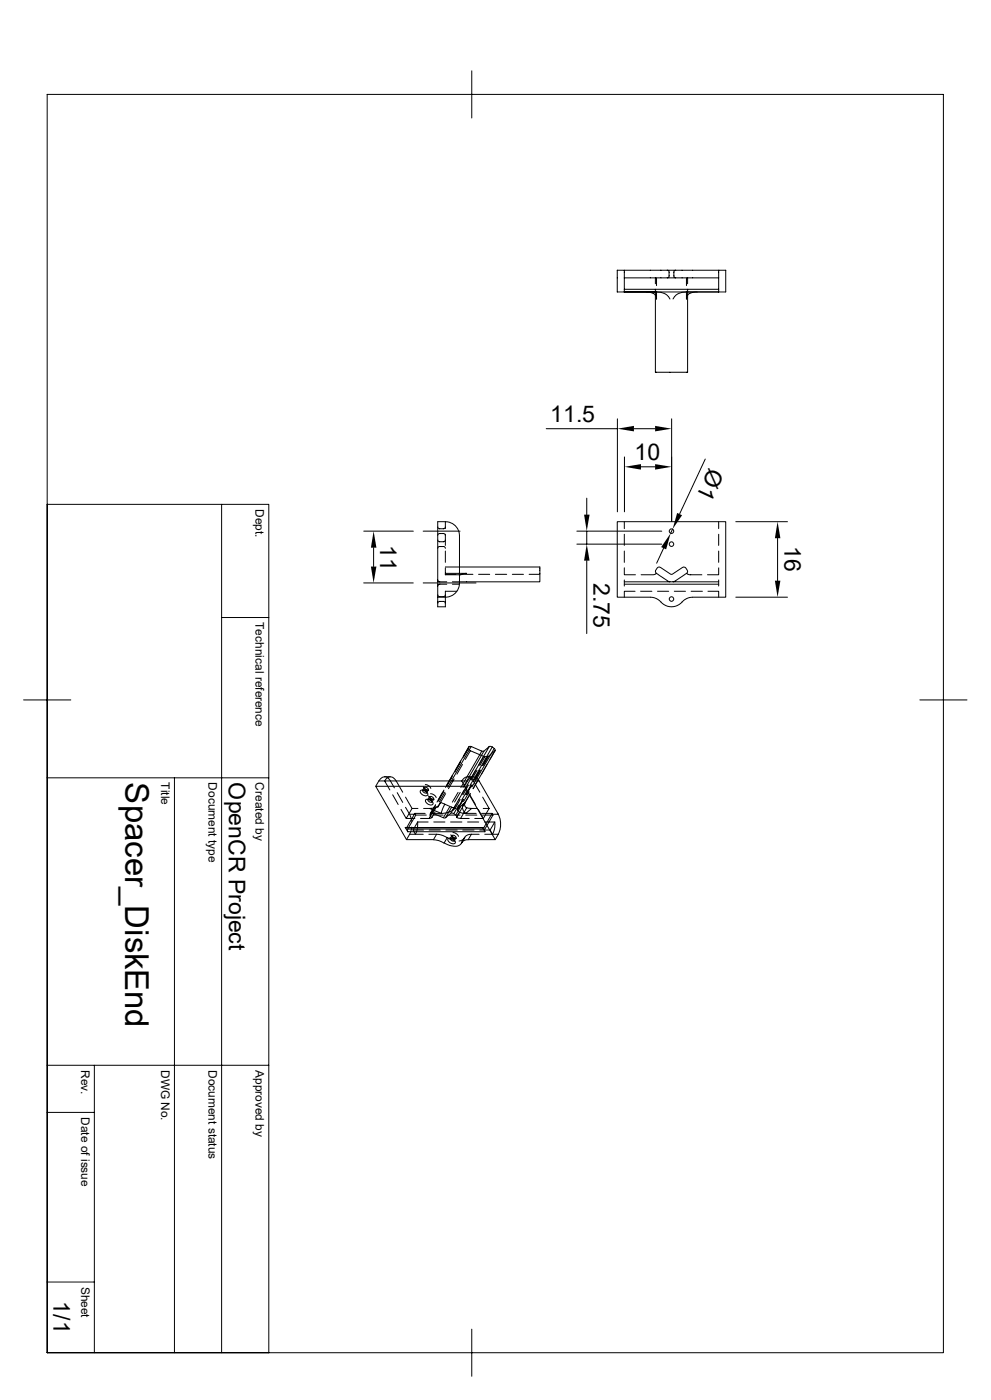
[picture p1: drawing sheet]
<svg xmlns="http://www.w3.org/2000/svg" width="297mm" height="420mm" viewBox="0 0 297 420" stroke-linecap="round" stroke-linejoin="round" font-family="sans-serif">
<g fill="none" stroke="#000" stroke-width=".3">
<path d="M14.1 28.3h268.6v377.5h-268.6zM141.4 21.3v14.1M187.1 83.4h28.3M187.1 81.1v2.3M187.1 83.4v3.4M187.1 86.8v.8h28.3v-.8M187.1 86.8h28.3M196.4 86.8v24.9h9.7v-24.9M196.4 83.4v1.7M196.8 87.4v2.3l-.2-.9-.7-.7-2.4-.5M196.8 83.4v2.3M200 81.1l.5 .4v1.6l-.5 .3"/>
<path d="M200.3 88.9a4.5 4.5 0 0 0-3.6-1.3h-11.7v-6.5h32.5v6.5h-11.7a4.5 4.5 0 0 0-3.6 1.3M200.3 88.9l.5 .8M202.2 88.9l-.5 .8M202.5 81.1l-.5 .4v1.6l.5 .3M205.7 87.4v2.3l.2-.9 .7-.7 2.4-.5M205.7 83.4v2.3M206.1 83.4v1.7M215.4 81.1v2.3M215.4 83.4v3.4M163.7 128.6h21.3M185 125.6v27.9M187.2 137.1v16.4"/>
<path d="M190 128.6h6.3M201.3 125.6v30.8M211.4 137.7l-7.7 16.5M14.1 151.3h66.5v254.5h-66.5M66.4 151.3v254.5M109 159.3h14.9M126.8 159.3h11.1M131.2 158.1l.5 .5h1.3l.5-.5M133.5 156.5v2.1M133.5 156.5a4.2 4.2 0 0 1 4.2 4.2v14.2a4.2 4.2 0 0 1-4.2 4.3M133.5 156.5h-2.3v22.7M172.9 159.3h25.4"/>
<path d="M175.9 149.4v5M175.9 159.3v3.9M185 156.5h32.5v22.7h-9.9a5.7 5.7 0 0 0-4.1 2.2 4.3 4.3 0 0 1-5.8-1.2l-1.1-.7-1.1-.3h-10.5zM187.1 156.5v2.1M192.1 140h4.2M201.6 158.7l-.6 1.3M215.4 156.5v2.1M220.5 156.5h15.5M109 174.9h14.9M112 164.3v5.7M126.8 174.9h15.9M131.2 179.2v2.8h2.3v-2.8"/>
<path d="M131.2 174l.4 .5h2.3M131.2 179.2h2.3M131.2 178.4l.4 .6h1.5l.4-.6M131.2 164.5l.4-.5h1.5l.4 .5M131.2 162l.5 .5h1.3l.5-.5M131.2 160.6l.5-.5h1.5l.3 .5M133.5 170.3v2.1h4.6l1.7-.4h-6.3M133.5 160.3v3.3M133.5 165.3v3.4M133.5 170.1h28.3v4.4h-26.2M133.5 172.3h3.2M133.9 175.3h-2.2l-.5 .5"/>
<path d="M135.6 175.3h2.1M136.9 177.4h-3.4v1.8M138.3 172.3h3.4M143.4 172.3h3.4M148.5 172.3h3.3M153.5 172.3h3.4M158.6 172.3h3.2M172.9 163.2h25.4M175.9 168.2v21.9M187.1 175.3h28.3M187.1 174v1.8M187.1 170.3v2.1h3.4"/>
<path d="M187.1 160.3v3.3M187.1 165.3v3.4M187.1 174.5h28.3M190.3 177.4h-3.2v1.8M192 177.4h3.4M192.2 172.4h3.6l.7-.2 .3-.2-.3-.8 .4-.8 .6-.3 3.6 2.2h.4l3.5-2.2 .4 .1 .6 .8 .1 .5-.4 .5 .3 .2 .7 .2h3.7M196.8 172l4 2.5M197.1 177.4h3.3M198.9 164.5l-2.1 4.5M202.1 177.4h3.3M205.7 172l-4 2.5M207.1 177.4h3.4"/>
<path d="M212.2 177.4h3.2v1.8M215.4 174v1.8M215.4 170.3v2.1h-3.4M215.4 160.3v3.3M215.4 165.3v3.4M220.5 179.2h15.5M233 161.5v12.7M66.4 185.3h14.2M131.2 181l.5-.6h1.3l.5 .6M7.1 210h14.1M275.7 210h14.1M14.1 233.3h66.5"/>
<path d="M52.3 233.3v172.5M112.6 235.9l.9-1.6h26.6l-.9 1.6M115.3 233l.7 .2 .7 .6 1.5 2.5M115.3 233l-1 .4-.7 .9M115.3 234.3l1.5 2.7M115.3 233h1.7M115.3 234.3a1.78 1.78 0 0 1 1.7-1.3 1.78 1.78 0 0 1 1.7 1.3M117.7 238.4l1.6 2.9M118.7 234.3l2 3.4M119 237.8l1.7 2.9M121.5 239.1l2 3.4M126.1 237.1a1.56 1.56 0 0 1 2.1 1.4 1.48 1.48 0 0 1-2.2-1.3z"/>
<path d="M126.7 237.1l.5-.8 .5 .6 .7 .1-.5 .8M126.7 237.2l.7 .1 .5 .5M126.7 237.1v.1M126.7 237.2a.77 .77 0 0 1 .8-.1 .77 .77 0 0 1 .4 .7M126.7 237.2a.83 .83 0 0 0 1.1 .6M126.8 236l.1 .1a1.83 1.83 0 0 0 1.6 1.1M127.2 236.3a.73 .73 0 0 1 .8 0 .73 .73 0 0 1 .2 .8l-.9-.2zM127.5 235.4l1.2 .5 .4 .6M127.7 239.9a1.56 1.56 0 0 1 2.1 1.4 1.48 1.48 0 0 1-2.2-1.3zM128.4 238.8l.7 .8 1 .3M128.7 239l.6 .6 .7 .1-.5 .9-.4-.5-.9-.2zM128.7 239a.74 .74 0 0 1 .9 .1 .74 .74 0 0 1 .2 .8l-.8-.2z"/>
<path d="M129 238.1l1.1 .4 .6 .8M133 237.4l-1.7 3M133.1 237l-2.1 3.6M133.4 237.7l-1.7 2.9M133.6 238.1l-1.6 2.6M134.6 234.3l-1.1 1.9M135.5 233l-1.7 3M136.1 233.7l-1.7 2.9M137.3 237.7l-1.7 2.9M137.5 239.8l-1.5 2.6 .4 .1M137.9 239.9l-1.5 2.6M137.9 237.7l-1.7 2.9"/>
<path d="M138 228.7l-1.6 2.9M138.1 228.3l-1.7 2.9M138.4 234.3l1.6 2.7M138.6 229.3l-1.7 2.9M138.7 239.9l-1.5 2.6M138.9 239.8l-1.5 2.6-.2 .1v.6M139.1 237l-1.6 2.9M140 237.2l-1.7 2.9M140.1 235.4l-1.7 2.9M140.1 233l-.9 .4-.8 .9M140.1 233h1.8M140.1 233l.8 .2 1 1.1"/>
<path d="M140.2 234.3a1.78 1.78 0 0 1 1.7-1.3 1.78 1.78 0 0 1 1.7 1.3M140.4 235.5l-1.6 2.9M140.4 224.5l.6 .7M140.4 224.5l-1.5 2.7M140.5 224.1l-.1 .4M140.5 224l-6.6 11.5M140.5 224l-1.6 2.8M140.6 237.5l-1.7 3M140.8 238.4l1.7 2.9M140.8 235.7l6.7-11.6 .6 .4-6.7 11.6M141 225.2l-1.6 2.6M141 225.2l3.9 1.7"/>
<path d="M141 238.1l-1.7 2.9M141.2 235.5l-1.7 2.9M141.2 224h-.7M141.2 223.9l-7 12.3M141.2 223.9l3.2 1.4M141.5 235.4l-1.7 2.9M142.6 231l-1.7 2.9M143 231.1l-1.7 2.9M143.3 233.9l-1.5 2.7M143.4 229.6l1.5-2.7 .4 .1-1.5 2.7M143.6 234.3h-1.7l1.9 3.4M143.6 234.3l5.8 10"/>
<path d="M143.7 231.1l-1.7 2.9M144 231l-1.7 2.9M144.4 225.3h.6M144.4 225.3l-6.3 11M144.7 239.1l1.9 3.4M145 225.3l-6.2 11M145.3 227h.8M146 229.3l-1.7 2.9M146.1 227l-1.5 2.7M146.3 226.9l2.1-1.8-6.6 11.5M146.3 226.9l-.2 .1M146.3 226.9l-1.5 2.7"/>
<path d="M146.6 224l.9 .1M146.6 223.9l-6.6 11.7M146.6 223.9l-1.6 1.4M148.1 224.5l.3 .6M120.2 242.8l1.6 2.7h2.5M121.5 248.2l.2 .2M121.5 242.2l1.3 2.1h1.7l-.2-.3M121.7 248.4h23.1M122.2 249.5h23.1M122.2 248.8v.7M122.8 244.3l.6 2.1M123.4 248.1l-.6 2.2"/>
<path d="M124.5 244.3l.1 .2-2.4 4.2h23.1M124.6 244.5h3.2M125.2 246.6l-.2 2.4-.5 1.3h-1.7l-1 1.6M125.2 246.6h3.1M125.2 246.6l-1.4 2.4M125.3 242.5h-1.8l-1.7 3M126.9 249h-3.1l.7 1.3h2.3M127 242.5h1.7M127.4 244h-3.1l-2.6 4.4M128.5 250.3h2.4M128.6 249h3.4M129.4 240.6a.74 .74 0 0 1-.8-.1 .74 .74 0 0 1-.2-.7l.8 .1 .3 .3v.4"/>
<path d="M129.5 244.5h3.3M129.9 251.9h-8.1l-9.2-16h26.6l9.2 16h-8.1M129.9 251.9l1.6 .3 1.6 .7M130 246.6h3.3M130.1 242.1l-1.1 1.9M130.3 243.7l-.8 1.5M130.4 242.3l-1.7 .2M130.5 241.8l-1.6 2.7M130.6 241.4l-1.6 2.7M130.8 242l-1.1 2M130.9 250.3l1.9 .4 1.2 .6M130.9 250.3l-1 1.6"/>
<path d="M132 240.7l-.7 1.2-.9 .4-1.8 3.2M132 240.7l-.8 1.5M132 240.7l1.3 .6M133.1 252.9a4.7 4.7 0 0 0 4.8 .5l.4-.5M133.3 241.3l-1.1 2.7-3.5-1.5M133.3 241.3l2.7 1.1-.3 .7M133.6 249h3.4M134 251.3l1.9 .8M134 251.3l-.9 1.6M134.4 251.5a1.56 1.56 0 0 1 2 1.4 1.48 1.48 0 0 1-2.2-1.3zM134.5 244.5h3.4M134.7 242.1l-1.8 3.2"/>
<path d="M134.9 251.5l.6-.8 .4 .5 .8 .2-.5 .9M134.9 251.5l.9 .3 .4 .5M135 251.5a.78 .78 0 0 1 .8 0 .78 .78 0 0 1 .4 .8M135 251.6a.83 .83 0 0 0 1.1 .7M135 246.6h3.4M135.1 250.4l.5 .7 1.2 .4M135.4 242.1l-1.9 3.2M135.5 250.7a.74 .74 0 0 1 .8 0 .74 .74 0 0 1 .2 .8l-.8-.1-.3-.4zM135.7 243.1l-1.3 .6-1.6 .3h-3.7M135.8 249.8l1 .3 .6 .8M136.4 242.5l-.7 .6M136.6 241.4l-1.5 2.6"/>
<path d="M136.8 245.2l1.2 .3M136.8 245.2v-.5l-1.3-.8-.4 .1-1.8 1.4-4.1-1.5-.3 .8 .6 .5-.2 .2-3.3 .1M137.5 241.5l-1.5 2.6M137.7 243.7l-.9 1.5M138 245.5h2.6M138.1 241.9l-1.5 2.6M138.4 242.4l-1.5 2.8M138.7 249h3.4M138.8 241.3l-1.4 1.1a1.02 1.02 0 0 0 .1 1.2 1.02 1.02 0 0 0 1.1 .3l1 .1 1.8-1.5-1.5-.2M139.1 251.4l-.8 1.6M139.2 251.3a2.04 2.04 0 0 1-1.6 1M139.2 251.3l-.9 1.6"/>
<path d="M139.3 251.2l-.9 1.6M139.4 240.7l-.1 1 .6 .6-1.9 3.2M139.4 240.7a1.96 1.96 0 0 0 .2 3.3h3.1M139.4 240.7l-.8 1.5M139.6 244.5h3.3M140.1 246.6h3.4M140.3 251.9l-1.2 .3-.8 .7M141.3 250.3l-1.5 .4-.6 .6M141.3 250.3h2.3M141.3 250.3l-1 1.6M141.4 242.5h1.7M143.3 242.8l1.6 2.7h-2.6"/>
<path d="M143.8 249h3.1l.7 1.3h-2.3M144.4 244h3.1M144.6 248.2l.7 1.3M144.6 248.2h-23.1l.7 1.3M144.6 248.2h.4M144.6 244.5h3.1M144.8 242.5h1.8M145.2 246.6h3.1l-1.4 2.4M146.6 242.5l-1.7 3M147.5 244l.1 .3h1.8M147.5 244l-2.5 4.2h-.4M147.6 244.3l.1 .2"/>
<path d="M147.7 244.5l-2.4 4.3v.7M148.3 246.6v1.6l-.7 2.1h1.8M149.3 244.3a6.6 6.6 0 0 1 0 6M149.4 250.3l-1 1.6M14.1 319.6h66.5M28.3 319.6v86.2M14.1 333.7h14.2M14.1 384.6h14.2M141.4 398.7v14.2"/>
<circle cx="201.3" cy="159.3" r=".68"/>
<circle cx="201.3" cy="179.7" r=".68"/>
<circle cx="201.3" cy="163.2" r=".68"/>
</g>
<path d="M185 128.6l5-.8v1.6zM187.2 140l4.9-.8v1.7zM196.3 127.8l5 .8-5 .8zM196.3 139.2l5 .8-5 .9zM175 154.4h1.7l-.8 4.9zM202.9 153.9l1.5 .7-2.8 4.1zM112 159.3l.8 5h-1.6zM111.2 170h1.6l-.8 4.9zM175.9 163.2l.8 5h-1.7zM201 160l-1.4 4.8-1.4-.7zM233 156.5l.9 5h-1.7zM232.2 174.2h1.7l-.9 5z" fill="#000"/>
<text font-size="9.9" x="37.5" y="234.7" transform="rotate(90 37.5 234.7)">Spacer_DiskEnd</text>
<g font-size="6.9">
<text x="164.9" y="126.5">11.5</text>
<text x="190.2" y="138">10</text>
<text x="212.6" y="140.2" transform="rotate(115 212.6 140.2)">Ø1</text>
<text x="114" y="163.5" transform="rotate(90 114 163.5)">11</text>
<text x="235.1" y="163.8" transform="rotate(90 235.1 163.8)">16</text>
<text x="177.9" y="174.9" transform="rotate(90 177.9 174.9)">2.75</text>
<text x="68.5" y="234.7" transform="rotate(90 68.5 234.7)">OpenCR Project</text>
<text x="16" y="390.4" transform="rotate(90 16 390.4)">1/1</text>
</g>
<g font-size="3.6">
<text x="76.6" y="152.7" transform="rotate(90 76.6 152.7)">Dept.</text>
<text x="76.6" y="186.7" transform="rotate(90 76.6 186.7)">Technical reference</text>
<text x="48.3" y="234.7" transform="rotate(90 48.3 234.7)">Title</text>
<text x="62.5" y="234.7" transform="rotate(90 62.5 234.7)">Document type</text>
<text x="76.6" y="234.7" transform="rotate(90 76.6 234.7)">Created by</text>
<text x="24.3" y="321" transform="rotate(90 24.3 321)">Rev.</text>
<text x="48.3" y="321" transform="rotate(90 48.3 321)">DWG No.</text>
<text x="62.5" y="321" transform="rotate(90 62.5 321)">Document status</text>
<text x="76.6" y="321" transform="rotate(90 76.6 321)">Approved by</text>
<text x="24.3" y="335.1" transform="rotate(90 24.3 335.1)">Date of issue</text>
<text x="24.3" y="386" transform="rotate(90 24.3 386)">Sheet</text>
</g>
</svg>
